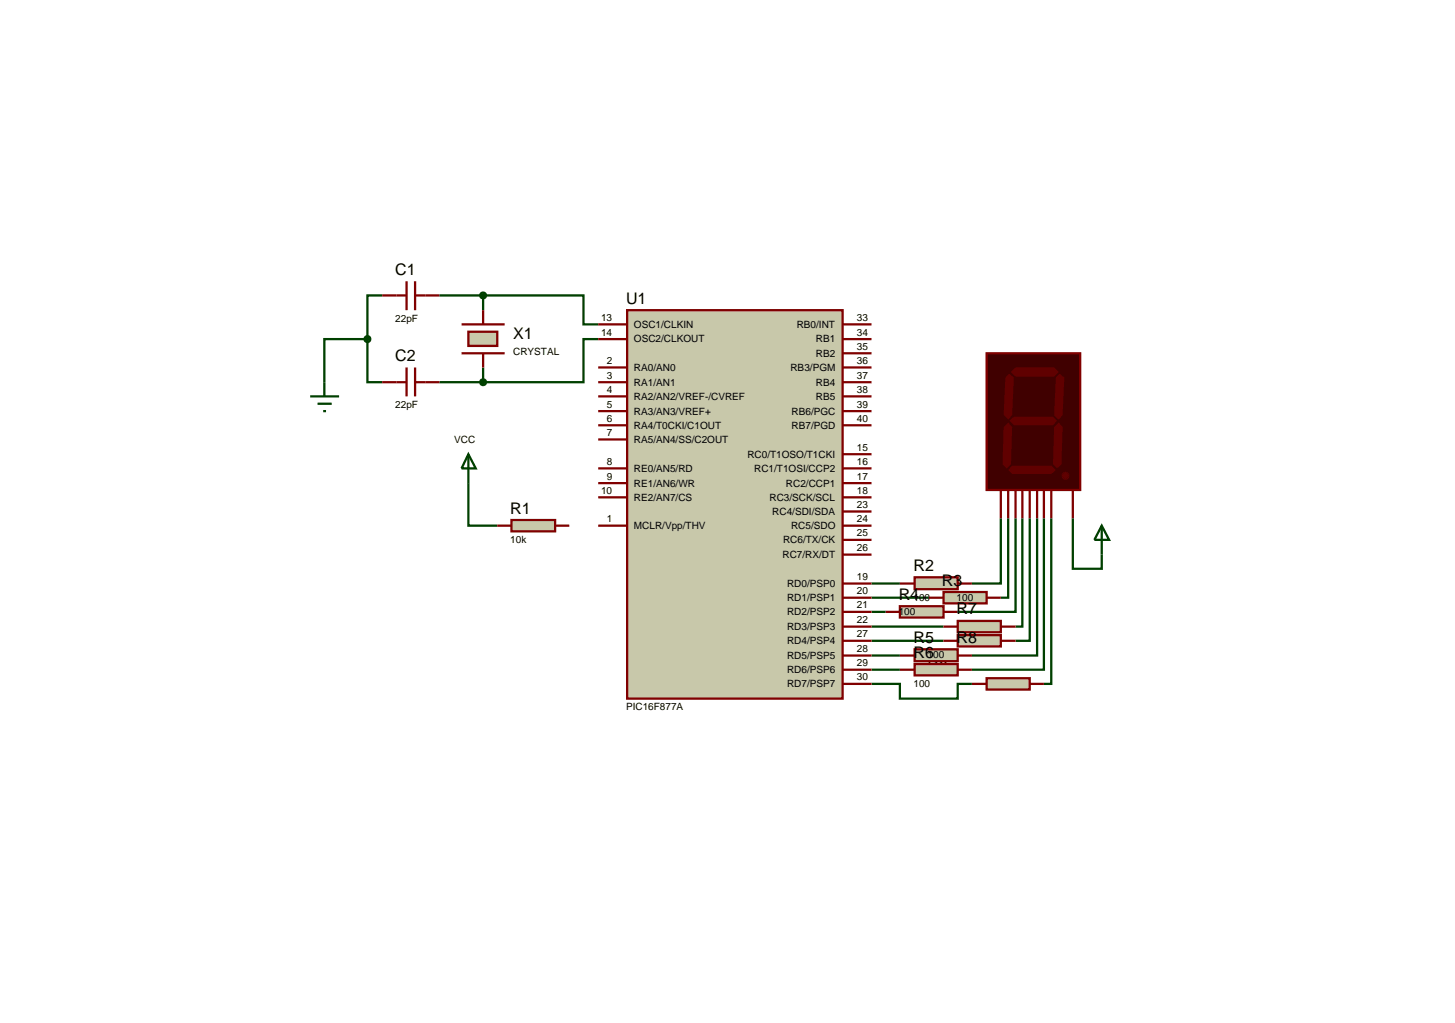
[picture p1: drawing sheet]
<svg xmlns="http://www.w3.org/2000/svg" width="257mm" height="180mm" viewBox="0 0 257 180" stroke-linecap="round" stroke-linejoin="round" font-family="sans-serif">
<g fill="none" stroke="#004000" stroke-width=".4">
<path d="M64.8 59.8v7.6h2.6M64.8 59.8h-7.6v7.6M67.4 52.1h-2.6v7.7M77.5 52.1h7.7M85.2 52.1h17.7v5.1h2.6M85.2 52.1v2.6M105.5 59.8h-2.6v7.6h-17.7M77.5 67.4h7.7M85.2 64.8v2.6M82.6 85.2v7.5h5.1M176.5 91.4v11.5h-5.1M177.8 91.4v14h-1.3"/>
<path d="M179.1 91.4v16.5h-10.2M180.3 91.4v19.1h-1.2M181.6 91.4v21.6h-2.5M182.9 91.4v24.2h-11.5M184.1 91.4v26.7h-12.7M185.4 91.4v29.2h-1.3M189.2 91.4v8.9h5.1v-2.5M153.7 102.9h5M153.7 105.4h10.1M153.7 107.9h2.5M153.7 115.6h5M153.7 118.1h5"/>
<path d="M153.7 110.5h12.7M153.7 113h12.7M153.7 120.6h5v2.6h10.2v-2.6h2.5"/>
</g>
<path d="M110.6 54.7h38v68.5h-38z" fill="#c8c8aa" stroke="#800000" stroke-width=".4"/>
<g fill="none" stroke="#800000" stroke-width=".4">
<path d="M81.4 57.2h7.6M105.5 57.2h5.1M105.5 59.8h5.1M148.6 57.2h5.1M148.6 59.8h5.1M81.4 62.3h7.6M105.5 64.8h5.1M105.5 67.4h5.1M105.5 69.9h5.1M105.5 75h5.1M105.5 77.5h5.1M105.5 72.5h5.1"/>
<path d="M148.6 64.8h5.1M148.6 67.4h5.1M148.6 69.9h5.1M148.6 75h5.1M148.6 72.5h5.1M148.6 62.3h5.1M105.5 82.6h5.1M105.5 85.2h5.1M105.5 87.7h5.1M105.5 92.7h5.1M148.6 82.6h5.1M148.6 85.2h5.1"/>
<path d="M148.6 87.7h5.1M148.6 97.8h5.1M148.6 95.2h5.1M148.6 92.7h5.1M148.6 90.2h5.1M148.6 80.1h5.1M148.6 102.9h5.1M148.6 105.4h5.1M148.6 118.1h5.1M148.6 115.6h5.1M148.6 113h5.1M148.6 110.5h5.1"/>
<path d="M148.6 107.9h5.1M148.6 120.6h5.1"/>
</g>
<path d="M82.6 58.5h5.1v2.5h-5.1z" fill="#c8c8aa" stroke="#800000" stroke-width=".4"/>
<path d="M67.4 52.1h4.3M71.7 49.6v5.1M73.2 49.6v5.1M73.2 52.1h4.3M85.2 54.7v2.5M67.4 67.4h4.3M71.7 64.8v5.1M73.2 64.8v5.1M73.2 67.4h4.3M85.2 62.3v2.5" fill="none" stroke="#800000" stroke-width=".4"/>
<path d="M84.8 67.1l.4-.2-.5 .5zM85.2 66.9l.4 .2 .1 .3zM85.2 67.9l.5-.5-.1 .3zM84.7 67.4l.5 .5-.3-.1z" fill="#004000" stroke="#004000" stroke-width=".4"/>
<path d="M84.7 67.4l.5-.5 .5 .5-.5 .5z" fill="#004000"/>
<path d="M84.8 51.8l.4-.2-.5 .5zM85.2 51.6l.4 .2 .1 .3zM85.2 52.6l.5-.5-.1 .3zM84.7 52.1l.5 .5-.3-.1z" fill="#004000" stroke="#004000" stroke-width=".4"/>
<path d="M84.7 52.1l.5-.5 .5 .5-.5 .5z" fill="#004000"/>
<path d="M54.7 69.9h5.1M56 71.2h2.5M57 72.5h.5M57.2 67.4v2.5M82.6 80.1l1.3 2.5h-2.5zM82.6 80.1v5.1" fill="none" stroke="#004000" stroke-width=".4"/>
<path d="M90.2 91.7h7.7v2h-7.7z" fill="#c8c8aa" stroke="#800000" stroke-width=".4"/>
<path d="M87.7 92.7h2.5M97.9 92.7h2.5" fill="none" stroke="#800000" stroke-width=".4"/>
<path d="M64.5 59.4l.3-.1-.5 .5zM64.8 59.3l.4 .2 .1 .3zM64.8 60.3l.5-.5-.1 .3zM64.3 59.8l.5 .5-.4-.2z" fill="#004000" stroke="#004000" stroke-width=".4"/>
<path d="M64.8 59.3l.5 .5-.5 .5-.5-.5z" fill="#004000"/>
<path d="M174 62.3h16.5v24.1h-16.5z" fill="#400000" stroke="#800000" stroke-width=".4"/>
<g fill="#600000">
<path d="M178.3 65.6l.8-.8h6.8l.8 .8-.8 .8h-6.8z"/>
<path d="M186.2 66.6l.7-.7 .8 .7-.3 6.6-.7 .8-.8-.8z"/>
<path d="M178 74.2l.8-.7h6.9l.7 .7-.7 .8h-6.9z"/>
<path d="M177.3 66.6l.7-.7 .8 .7-.3 6.6-.7 .8-.8-.8z"/>
<path d="M186.7 74.5l.7 .8-.2 6.6-.8 .7-.7-.7 .2-6.6z"/>
<path d="M178.5 82.1h6.9l.8 .8-.8 .7h-6.9l-.7-.7z"/>
<path d="M177.8 74.5l.7 .8-.2 6.6-.8 .7-.7-.7 .2-6.6z"/>
<path d="M187.9 83.2l.7 .7-.7 .7-.7-.7z"/>
<path d="M187.4 83.4l.5-.2-.7 .7zM187.9 83.2a.68 .68 0 0 1 .7 .7zM187.9 84.6l.7-.7a.68 .68 0 0 1-.7 .7zM187.2 83.9l.7 .7a.68 .68 0 0 1-.7-.7z"/>
</g>
<path d="M176.5 86.4v5M177.8 86.4v5M179.1 86.4v5M180.3 86.4v5M181.6 86.4v5M182.9 86.4v5M184.1 86.4v5M185.4 86.4v5M189.2 86.4v5" fill="none" stroke="#800000" stroke-width=".4"/>
<path d="M174 119.6h7.6v2h-7.6z" fill="#c8c8aa" stroke="#800000" stroke-width=".4"/>
<path d="M171.4 120.6h2.6M181.6 120.6h2.5" fill="none" stroke="#800000" stroke-width=".4"/>
<path d="M161.3 101.8h7.6v2.1h-7.6z" fill="#c8c8aa" stroke="#800000" stroke-width=".4"/>
<path d="M158.7 102.9h2.6M168.9 102.9h2.5" fill="none" stroke="#800000" stroke-width=".4"/>
<path d="M166.4 104.4h7.6v2h-7.6z" fill="#c8c8aa" stroke="#800000" stroke-width=".4"/>
<path d="M163.8 105.4h2.6M174 105.4h2.5" fill="none" stroke="#800000" stroke-width=".4"/>
<path d="M158.7 106.9h7.7v2h-7.7z" fill="#c8c8aa" stroke="#800000" stroke-width=".4"/>
<path d="M156.2 107.9h2.5M166.4 107.9h2.5" fill="none" stroke="#800000" stroke-width=".4"/>
<path d="M161.3 114.5h7.6v2.1h-7.6z" fill="#c8c8aa" stroke="#800000" stroke-width=".4"/>
<path d="M158.7 115.6h2.6M168.9 115.6h2.5" fill="none" stroke="#800000" stroke-width=".4"/>
<path d="M161.3 117.1h7.6v2h-7.6z" fill="#c8c8aa" stroke="#800000" stroke-width=".4"/>
<path d="M158.7 118.1h2.6M168.9 118.1h2.5" fill="none" stroke="#800000" stroke-width=".4"/>
<path d="M168.9 109.5h7.6v2h-7.6z" fill="#c8c8aa" stroke="#800000" stroke-width=".4"/>
<path d="M166.4 110.5h2.5M176.5 110.5h2.6" fill="none" stroke="#800000" stroke-width=".4"/>
<path d="M168.9 112h7.6v2h-7.6z" fill="#c8c8aa" stroke="#800000" stroke-width=".4"/>
<path d="M166.4 113h2.5M176.5 113h2.6" fill="none" stroke="#800000" stroke-width=".4"/>
<path d="M194.3 92.7l1.3 2.5h-2.6zM194.3 92.7v5.1" fill="none" stroke="#004000" stroke-width=".4"/>
<g font-size="2.8">
<text x="69.7" y="48.5">C1</text>
<text x="110.4" y="53.6">U1</text>
<text x="90.5" y="59.8">X1</text>
<text x="69.7" y="63.7">C2</text>
<text x="90" y="90.6">R1</text>
<text x="161.1" y="100.7">R2</text>
<text x="158.5" y="105.8">R4</text>
<text x="166.1" y="103.3">R3</text>
<text x="161.1" y="113.4">R5</text>
<text x="168.7" y="108.4">R7</text>
<text x="168.7" y="113.4">R8</text>
<text x="161.1" y="116">R6</text>
<text x="163.6" y="118.5">R9</text>
</g>
<g font-size="1.8">
<text x="69.7" y="56.7">22pF</text>
<text x="106" y="56.6">13</text>
<text x="106" y="59.2">14</text>
<text x="111.8" y="57.8">OSC1/CLKIN</text>
<text x="140.5" y="57.8">RB0/INT</text>
<text x="151.1" y="59.2">34</text>
<text x="151.1" y="56.6">33</text>
<text x="90.5" y="62.6">CRYSTAL</text>
<text x="107" y="64.2">2</text>
<text x="111.8" y="65.4">RA0/AN0</text>
<text x="111.8" y="60.4">OSC2/CLKOUT</text>
<text x="139.4" y="65.4">RB3/PGM</text>
<text x="143.9" y="62.9">RB2</text>
<text x="143.9" y="60.4">RB1</text>
<text x="151.1" y="64.2">36</text>
<text x="151.1" y="61.7">35</text>
<text x="69.7" y="71.9">22pF</text>
<text x="107" y="66.8">3</text>
<text x="107" y="69.3">4</text>
<text x="107" y="71.9">5</text>
<text x="111.8" y="68">RA1/AN1</text>
<text x="111.8" y="70.5">RA2/AN2/VREF-/CVREF</text>
<text x="143.9" y="70.5">RB5</text>
<text x="143.9" y="68">RB4</text>
<text x="151.1" y="71.9">39</text>
<text x="151.1" y="69.3">38</text>
<text x="151.1" y="66.8">37</text>
<text x="107" y="74.4">6</text>
<text x="107" y="76.9">7</text>
<text x="111.8" y="75.6">RA4/T0CKI/C1OUT</text>
<text x="111.8" y="73.1">RA3/AN3/VREF+</text>
<text x="139.6" y="75.6">RB7/PGD</text>
<text x="139.6" y="73.1">RB6/PGC</text>
<text x="151.1" y="74.4">40</text>
<text x="80.1" y="78.1">VCC</text>
<text x="107" y="82">8</text>
<text x="111.8" y="78.1">RA5/AN4/SS/C2OUT</text>
<text x="111.8" y="83.2">RE0/AN5/RD</text>
<text x="131.8" y="80.7">RC0/T1OSO/T1CKI</text>
<text x="133" y="83.2">RC1/T1OSI/CCP2</text>
<text x="151.1" y="82">16</text>
<text x="151.1" y="79.5">15</text>
<text x="106" y="87.1">10</text>
<text x="107" y="84.6">9</text>
<text x="111.8" y="85.8">RE1/AN6/WR</text>
<text x="111.8" y="88.3">RE2/AN7/CS</text>
<text x="135.7" y="88.3">RC3/SCK/SCL</text>
<text x="138.6" y="85.8">RC2/CCP1</text>
<text x="151.1" y="84.6">17</text>
<text x="151.1" y="87.1">18</text>
<text x="151.1" y="89.6">23</text>
<text x="90" y="95.7">10k</text>
<text x="107" y="92.1">1</text>
<text x="111.8" y="93.3">MCLR/Vpp/THV</text>
<text x="136.2" y="90.8">RC4/SDI/SDA</text>
<text x="138.1" y="95.8">RC6/TX/CK</text>
<text x="139.5" y="93.3">RC5/SDO</text>
<text x="151.1" y="94.6">25</text>
<text x="151.1" y="92.1">24</text>
<text x="138" y="98.4">RC7/RX/DT</text>
<text x="151.1" y="97.2">26</text>
<text x="138.8" y="103.5">RD0/PSP0</text>
<text x="138.8" y="106">RD1/PSP1</text>
<text x="151.1" y="102.3">19</text>
<text x="151.1" y="104.8">20</text>
<text x="151.1" y="107.3">21</text>
<text x="161.1" y="105.9">100</text>
<text x="168.7" y="105.9">100</text>
<text x="138.8" y="113.6">RD4/PSP4</text>
<text x="138.8" y="111.1">RD3/PSP3</text>
<text x="138.8" y="108.5">RD2/PSP2</text>
<text x="151.1" y="112.4">27</text>
<text x="151.1" y="109.9">22</text>
<text x="158.5" y="108.4">100</text>
<text x="168.7" y="113.5">100</text>
<text x="138.8" y="118.7">RD6/PSP6</text>
<text x="138.8" y="116.2">RD5/PSP5</text>
<text x="151.1" y="120">30</text>
<text x="151.1" y="117.5">29</text>
<text x="151.1" y="115">28</text>
<text x="161.1" y="118.6">100</text>
<text x="163.6" y="116">100</text>
<text x="110.4" y="125.2">PIC16F877A</text>
<text x="138.8" y="121.2">RD7/PSP7</text>
<text x="161.1" y="121.1">100</text>
</g>
</svg>
